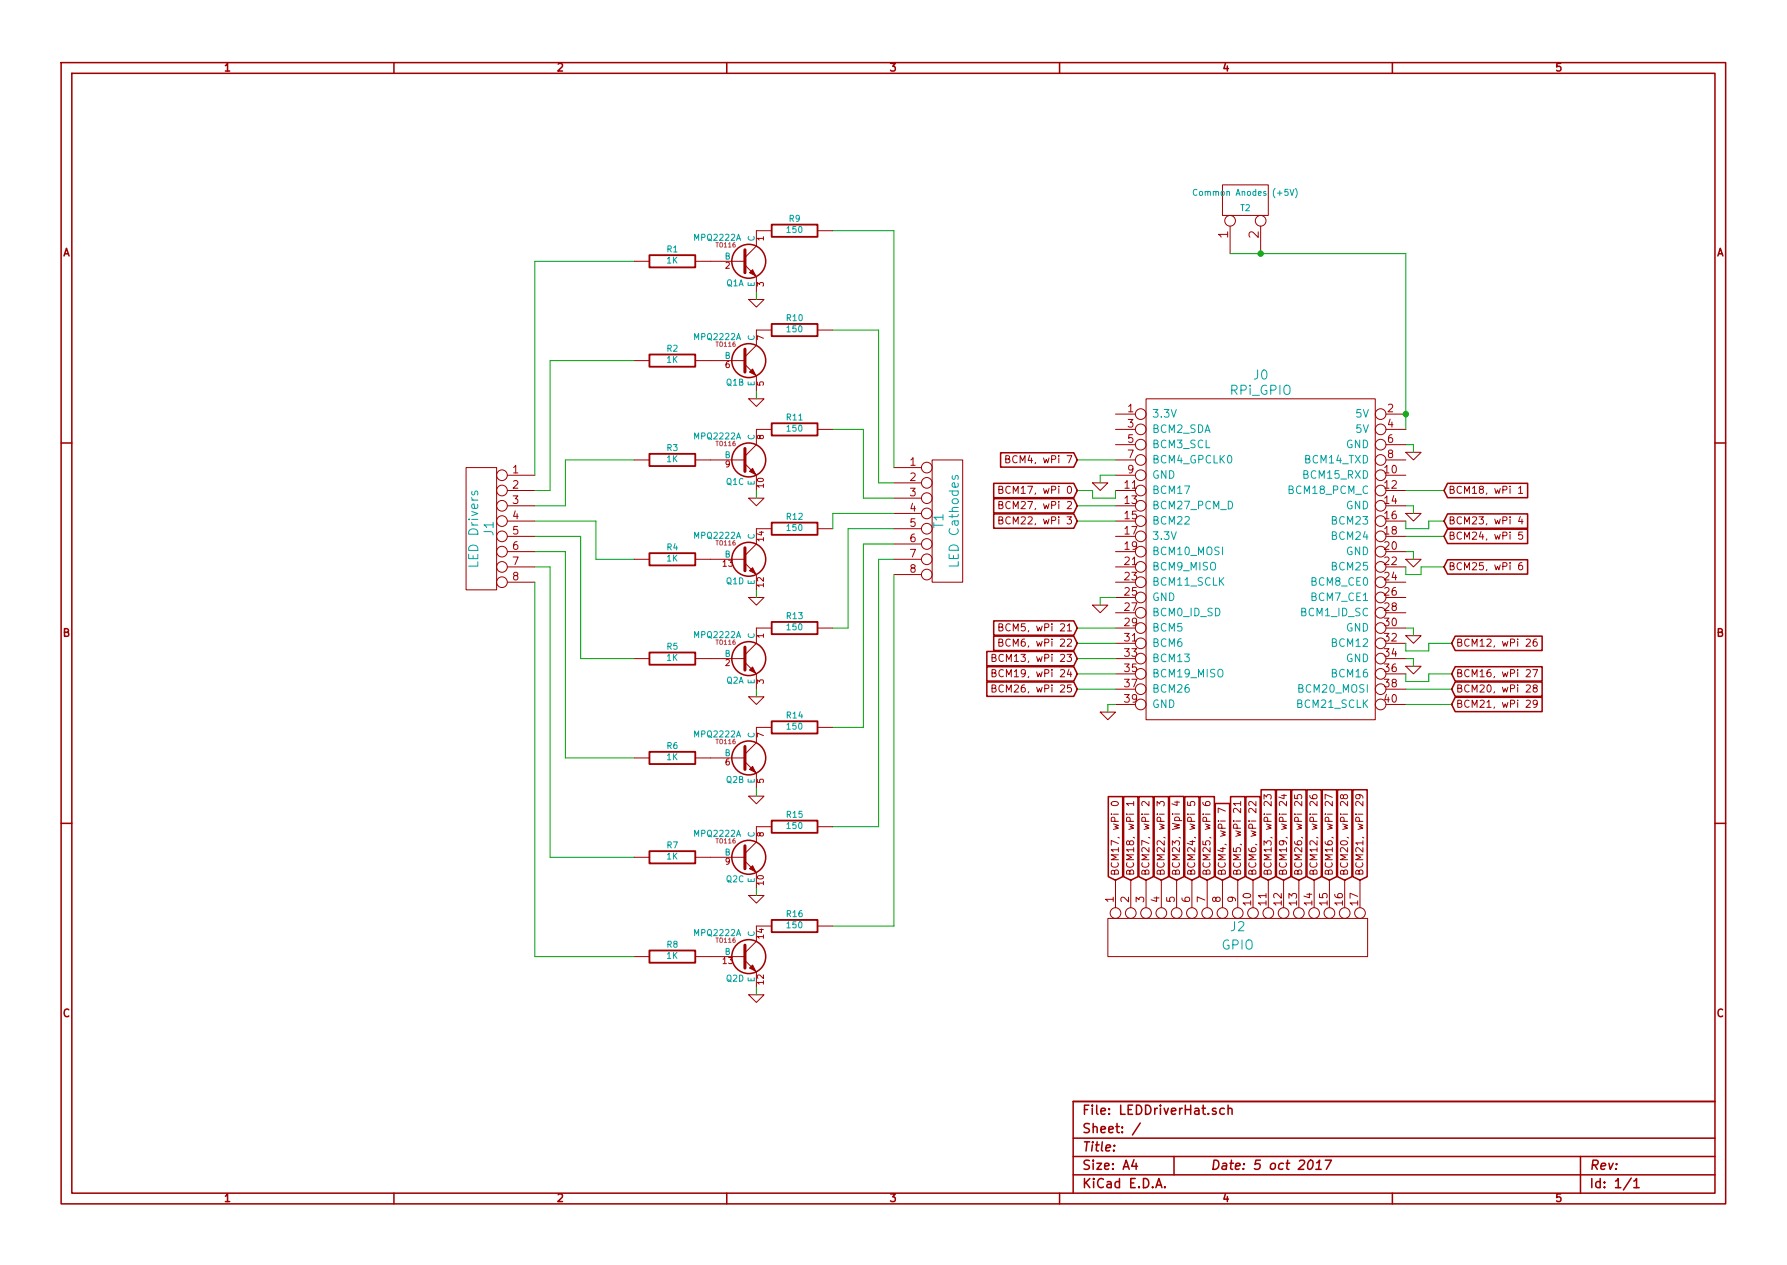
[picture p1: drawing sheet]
EESchema Schematic File Version 2
LIBS:mpq2222a
LIBS:power
LIBS:device
LIBS:transistors
LIBS:conn
LIBS:linear
LIBS:regul
LIBS:74xx
LIBS:cmos4000
LIBS:adc-dac
LIBS:memory
LIBS:xilinx
LIBS:special
LIBS:microcontrollers
LIBS:dsp
LIBS:microchip
LIBS:analog_switches
LIBS:motorola
LIBS:texas
LIBS:intel
LIBS:audio
LIBS:interface
LIBS:digital-audio
LIBS:philips
LIBS:display
LIBS:cypress
LIBS:siliconi
LIBS:opto
LIBS:atmel
LIBS:contrib
LIBS:valves
LIBS:LEDDriverHat-cache
EELAYER 27 0
EELAYER END
$Descr A4 11693 8268
encoding utf-8
Sheet 1 1
Title ""
Date "5 oct 2017"
Rev ""
Comp ""
Comment1 ""
Comment2 ""
Comment3 ""
Comment4 ""
$EndDescr
$Comp
L RPi_GPIO J0
U 1 1
P 7500 2700
F 0 "J0" H 8250 2950 60  0000 C CNN
F 1 "RPi_GPIO" H 8250 2850 60  0000 C CNN
F 2 "RPi_Hat:Pin_Header_Straight_2x20" H 7500 2700 60  0001 C CNN
F 3 "" H 7500 2700 60  0000 C CNN
	1    7500 2700
	1    0    0    -1  
$EndComp
$Comp
L MPQ2222A Q1
U 1 1
P 4850 1700
F 0 "Q1" H 4850 1552 40  0000 R CNN
F 1 "MPQ2222A" H 4850 1850 40  0000 R CNN
F 2 "TO116" H 4750 1802 29  0000 C CNN
F 3 "~" H 4850 1700 60  0000 C CNN
	1    4850 1700
	1    0    0    -1  
$EndComp
$Comp
L R R1
U 1 1
P 4400 1700
F 0 "R1" V 4480 1700 40  0000 C CNN
F 1 "1K" V 4407 1701 40  0000 C CNN
F 2 "~" V 4330 1700 30  0000 C CNN
F 3 "~" H 4400 1700 30  0000 C CNN
	1    4400 1700
	0    -1   -1   0   
$EndComp
$Comp
L R R9
U 1 1
P 5200 1500
F 0 "R9" V 5280 1500 40  0000 C CNN
F 1 "150" V 5207 1501 40  0000 C CNN
F 2 "~" V 5130 1500 30  0000 C CNN
F 3 "~" H 5200 1500 30  0000 C CNN
	1    5200 1500
	0    -1   -1   0   
$EndComp
$Comp
L GND #PWR01
U 1 1
P 4950 1950
F 0 "#PWR01" H 4950 1950 30  0001 C CNN
F 1 "GND" H 4950 1880 30  0001 C CNN
F 2 "" H 4950 1950 60  0000 C CNN
F 3 "" H 4950 1950 60  0000 C CNN
	1    4950 1950
	1    0    0    -1  
$EndComp
$Comp
L MPQ2222A Q1
U 2 1
P 4850 2350
F 0 "Q1" H 4850 2202 40  0000 R CNN
F 1 "MPQ2222A" H 4850 2500 40  0000 R CNN
F 2 "TO116" H 4750 2452 29  0000 C CNN
F 3 "~" H 4850 2350 60  0000 C CNN
	2    4850 2350
	1    0    0    -1  
$EndComp
$Comp
L R R2
U 1 1
P 4400 2350
F 0 "R2" V 4480 2350 40  0000 C CNN
F 1 "1K" V 4407 2351 40  0000 C CNN
F 2 "~" V 4330 2350 30  0000 C CNN
F 3 "~" H 4400 2350 30  0000 C CNN
	1    4400 2350
	0    -1   -1   0   
$EndComp
$Comp
L R R10
U 1 1
P 5200 2150
F 0 "R10" V 5280 2150 40  0000 C CNN
F 1 "150" V 5207 2151 40  0000 C CNN
F 2 "~" V 5130 2150 30  0000 C CNN
F 3 "~" H 5200 2150 30  0000 C CNN
	1    5200 2150
	0    -1   -1   0   
$EndComp
$Comp
L GND #PWR02
U 1 1
P 4950 2600
F 0 "#PWR02" H 4950 2600 30  0001 C CNN
F 1 "GND" H 4950 2530 30  0001 C CNN
F 2 "" H 4950 2600 60  0000 C CNN
F 3 "" H 4950 2600 60  0000 C CNN
	1    4950 2600
	1    0    0    -1  
$EndComp
$Comp
L MPQ2222A Q1
U 3 1
P 4850 3000
F 0 "Q1" H 4850 2852 40  0000 R CNN
F 1 "MPQ2222A" H 4850 3150 40  0000 R CNN
F 2 "TO116" H 4750 3102 29  0000 C CNN
F 3 "~" H 4850 3000 60  0000 C CNN
	3    4850 3000
	1    0    0    -1  
$EndComp
$Comp
L R R3
U 1 1
P 4400 3000
F 0 "R3" V 4480 3000 40  0000 C CNN
F 1 "1K" V 4407 3001 40  0000 C CNN
F 2 "~" V 4330 3000 30  0000 C CNN
F 3 "~" H 4400 3000 30  0000 C CNN
	1    4400 3000
	0    -1   -1   0   
$EndComp
$Comp
L R R11
U 1 1
P 5200 2800
F 0 "R11" V 5280 2800 40  0000 C CNN
F 1 "150" V 5207 2801 40  0000 C CNN
F 2 "~" V 5130 2800 30  0000 C CNN
F 3 "~" H 5200 2800 30  0000 C CNN
	1    5200 2800
	0    -1   -1   0   
$EndComp
$Comp
L GND #PWR03
U 1 1
P 4950 3250
F 0 "#PWR03" H 4950 3250 30  0001 C CNN
F 1 "GND" H 4950 3180 30  0001 C CNN
F 2 "" H 4950 3250 60  0000 C CNN
F 3 "" H 4950 3250 60  0000 C CNN
	1    4950 3250
	1    0    0    -1  
$EndComp
$Comp
L MPQ2222A Q1
U 4 1
P 4850 3650
F 0 "Q1" H 4850 3502 40  0000 R CNN
F 1 "MPQ2222A" H 4850 3800 40  0000 R CNN
F 2 "TO116" H 4750 3752 29  0000 C CNN
F 3 "~" H 4850 3650 60  0000 C CNN
	4    4850 3650
	1    0    0    -1  
$EndComp
$Comp
L R R4
U 1 1
P 4400 3650
F 0 "R4" V 4480 3650 40  0000 C CNN
F 1 "1K" V 4407 3651 40  0000 C CNN
F 2 "~" V 4330 3650 30  0000 C CNN
F 3 "~" H 4400 3650 30  0000 C CNN
	1    4400 3650
	0    -1   -1   0   
$EndComp
$Comp
L R R12
U 1 1
P 5200 3450
F 0 "R12" V 5280 3450 40  0000 C CNN
F 1 "150" V 5207 3451 40  0000 C CNN
F 2 "~" V 5130 3450 30  0000 C CNN
F 3 "~" H 5200 3450 30  0000 C CNN
	1    5200 3450
	0    -1   -1   0   
$EndComp
$Comp
L GND #PWR04
U 1 1
P 4950 3900
F 0 "#PWR04" H 4950 3900 30  0001 C CNN
F 1 "GND" H 4950 3830 30  0001 C CNN
F 2 "" H 4950 3900 60  0000 C CNN
F 3 "" H 4950 3900 60  0000 C CNN
	1    4950 3900
	1    0    0    -1  
$EndComp
$Comp
L MPQ2222A Q2
U 1 1
P 4850 4300
F 0 "Q2" H 4850 4152 40  0000 R CNN
F 1 "MPQ2222A" H 4850 4450 40  0000 R CNN
F 2 "TO116" H 4750 4402 29  0000 C CNN
F 3 "~" H 4850 4300 60  0000 C CNN
	1    4850 4300
	1    0    0    -1  
$EndComp
$Comp
L R R5
U 1 1
P 4400 4300
F 0 "R5" V 4480 4300 40  0000 C CNN
F 1 "1K" V 4407 4301 40  0000 C CNN
F 2 "~" V 4330 4300 30  0000 C CNN
F 3 "~" H 4400 4300 30  0000 C CNN
	1    4400 4300
	0    -1   -1   0   
$EndComp
$Comp
L R R13
U 1 1
P 5200 4100
F 0 "R13" V 5280 4100 40  0000 C CNN
F 1 "150" V 5207 4101 40  0000 C CNN
F 2 "~" V 5130 4100 30  0000 C CNN
F 3 "~" H 5200 4100 30  0000 C CNN
	1    5200 4100
	0    -1   -1   0   
$EndComp
$Comp
L GND #PWR05
U 1 1
P 4950 4550
F 0 "#PWR05" H 4950 4550 30  0001 C CNN
F 1 "GND" H 4950 4480 30  0001 C CNN
F 2 "" H 4950 4550 60  0000 C CNN
F 3 "" H 4950 4550 60  0000 C CNN
	1    4950 4550
	1    0    0    -1  
$EndComp
$Comp
L MPQ2222A Q2
U 2 1
P 4850 4950
F 0 "Q2" H 4850 4802 40  0000 R CNN
F 1 "MPQ2222A" H 4850 5100 40  0000 R CNN
F 2 "TO116" H 4750 5052 29  0000 C CNN
F 3 "~" H 4850 4950 60  0000 C CNN
	2    4850 4950
	1    0    0    -1  
$EndComp
$Comp
L R R6
U 1 1
P 4400 4950
F 0 "R6" V 4480 4950 40  0000 C CNN
F 1 "1K" V 4407 4951 40  0000 C CNN
F 2 "~" V 4330 4950 30  0000 C CNN
F 3 "~" H 4400 4950 30  0000 C CNN
	1    4400 4950
	0    -1   -1   0   
$EndComp
$Comp
L R R14
U 1 1
P 5200 4750
F 0 "R14" V 5280 4750 40  0000 C CNN
F 1 "150" V 5207 4751 40  0000 C CNN
F 2 "~" V 5130 4750 30  0000 C CNN
F 3 "~" H 5200 4750 30  0000 C CNN
	1    5200 4750
	0    -1   -1   0   
$EndComp
$Comp
L GND #PWR06
U 1 1
P 4950 5200
F 0 "#PWR06" H 4950 5200 30  0001 C CNN
F 1 "GND" H 4950 5130 30  0001 C CNN
F 2 "" H 4950 5200 60  0000 C CNN
F 3 "" H 4950 5200 60  0000 C CNN
	1    4950 5200
	1    0    0    -1  
$EndComp
$Comp
L MPQ2222A Q2
U 3 1
P 4850 5600
F 0 "Q2" H 4850 5452 40  0000 R CNN
F 1 "MPQ2222A" H 4850 5750 40  0000 R CNN
F 2 "TO116" H 4750 5702 29  0000 C CNN
F 3 "~" H 4850 5600 60  0000 C CNN
	3    4850 5600
	1    0    0    -1  
$EndComp
$Comp
L R R7
U 1 1
P 4400 5600
F 0 "R7" V 4480 5600 40  0000 C CNN
F 1 "1K" V 4407 5601 40  0000 C CNN
F 2 "~" V 4330 5600 30  0000 C CNN
F 3 "~" H 4400 5600 30  0000 C CNN
	1    4400 5600
	0    -1   -1   0   
$EndComp
$Comp
L R R15
U 1 1
P 5200 5400
F 0 "R15" V 5280 5400 40  0000 C CNN
F 1 "150" V 5207 5401 40  0000 C CNN
F 2 "~" V 5130 5400 30  0000 C CNN
F 3 "~" H 5200 5400 30  0000 C CNN
	1    5200 5400
	0    -1   -1   0   
$EndComp
$Comp
L GND #PWR07
U 1 1
P 4950 5850
F 0 "#PWR07" H 4950 5850 30  0001 C CNN
F 1 "GND" H 4950 5780 30  0001 C CNN
F 2 "" H 4950 5850 60  0000 C CNN
F 3 "" H 4950 5850 60  0000 C CNN
	1    4950 5850
	1    0    0    -1  
$EndComp
$Comp
L MPQ2222A Q2
U 4 1
P 4850 6250
F 0 "Q2" H 4850 6102 40  0000 R CNN
F 1 "MPQ2222A" H 4850 6400 40  0000 R CNN
F 2 "TO116" H 4750 6352 29  0000 C CNN
F 3 "~" H 4850 6250 60  0000 C CNN
	4    4850 6250
	1    0    0    -1  
$EndComp
$Comp
L R R8
U 1 1
P 4400 6250
F 0 "R8" V 4480 6250 40  0000 C CNN
F 1 "1K" V 4407 6251 40  0000 C CNN
F 2 "~" V 4330 6250 30  0000 C CNN
F 3 "~" H 4400 6250 30  0000 C CNN
	1    4400 6250
	0    -1   -1   0   
$EndComp
$Comp
L R R16
U 1 1
P 5200 6050
F 0 "R16" V 5280 6050 40  0000 C CNN
F 1 "150" V 5207 6051 40  0000 C CNN
F 2 "~" V 5130 6050 30  0000 C CNN
F 3 "~" H 5200 6050 30  0000 C CNN
	1    5200 6050
	0    -1   -1   0   
$EndComp
$Comp
L GND #PWR08
U 1 1
P 4950 6500
F 0 "#PWR08" H 4950 6500 30  0001 C CNN
F 1 "GND" H 4950 6430 30  0001 C CNN
F 2 "" H 4950 6500 60  0000 C CNN
F 3 "" H 4950 6500 60  0000 C CNN
	1    4950 6500
	1    0    0    -1  
$EndComp
$Comp
L CONN_8 T1
U 1 1
P 6200 3400
F 0 "T1" V 6150 3400 60  0000 C CNN
F 1 "LED Cathodes" V 6250 3400 60  0000 C CNN
F 2 "~" H 6200 3400 60  0000 C CNN
F 3 "~" H 6200 3400 60  0000 C CNN
	1    6200 3400
	1    0    0    -1  
$EndComp
$Comp
L CONN_8 J1
U 1 1
P 3150 3450
F 0 "J1" V 3100 3450 60  0000 C CNN
F 1 "LED Drivers" V 3200 3450 60  0000 C CNN
F 2 "~" H 3150 3450 60  0000 C CNN
F 3 "~" H 3150 3450 60  0000 C CNN
	1    3150 3450
	-1   0    0    -1  
$EndComp
$Comp
L CONN_2 T2
U 1 1
P 8150 1300
F 0 "T2" V 8100 1300 40  0000 C CNN
F 1 "Common Anodes (+5V)" V 8200 1300 40  0000 C CNN
F 2 "~" H 8150 1300 60  0000 C CNN
F 3 "~" H 8150 1300 60  0000 C CNN
	1    8150 1300
	0    -1   -1   0   
$EndComp
$Comp
L GND #PWR09
U 1 1
P 7200 3150
F 0 "#PWR09" H 7200 3150 30  0001 C CNN
F 1 "GND" H 7200 3080 30  0001 C CNN
F 2 "" H 7200 3150 60  0000 C CNN
F 3 "" H 7200 3150 60  0000 C CNN
	1    7200 3150
	1    0    0    -1  
$EndComp
$Comp
L GND #PWR010
U 1 1
P 7200 3950
F 0 "#PWR010" H 7200 3950 30  0001 C CNN
F 1 "GND" H 7200 3880 30  0001 C CNN
F 2 "" H 7200 3950 60  0000 C CNN
F 3 "" H 7200 3950 60  0000 C CNN
	1    7200 3950
	1    0    0    -1  
$EndComp
$Comp
L GND #PWR011
U 1 1
P 9250 3350
F 0 "#PWR011" H 9250 3350 30  0001 C CNN
F 1 "GND" H 9250 3280 30  0001 C CNN
F 2 "" H 9250 3350 60  0000 C CNN
F 3 "" H 9250 3350 60  0000 C CNN
	1    9250 3350
	1    0    0    -1  
$EndComp
$Comp
L GND #PWR012
U 1 1
P 9250 3650
F 0 "#PWR012" H 9250 3650 30  0001 C CNN
F 1 "GND" H 9250 3580 30  0001 C CNN
F 2 "" H 9250 3650 60  0000 C CNN
F 3 "" H 9250 3650 60  0000 C CNN
	1    9250 3650
	1    0    0    -1  
$EndComp
$Comp
L GND #PWR013
U 1 1
P 9250 4150
F 0 "#PWR013" H 9250 4150 30  0001 C CNN
F 1 "GND" H 9250 4080 30  0001 C CNN
F 2 "" H 9250 4150 60  0000 C CNN
F 3 "" H 9250 4150 60  0000 C CNN
	1    9250 4150
	1    0    0    -1  
$EndComp
$Comp
L GND #PWR014
U 1 1
P 7250 4650
F 0 "#PWR014" H 7250 4650 30  0001 C CNN
F 1 "GND" H 7250 4580 30  0001 C CNN
F 2 "" H 7250 4650 60  0000 C CNN
F 3 "" H 7250 4650 60  0000 C CNN
	1    7250 4650
	1    0    0    -1  
$EndComp
$Comp
L GND #PWR015
U 1 1
P 9250 4350
F 0 "#PWR015" H 9250 4350 30  0001 C CNN
F 1 "GND" H 9250 4280 30  0001 C CNN
F 2 "" H 9250 4350 60  0000 C CNN
F 3 "" H 9250 4350 60  0000 C CNN
	1    9250 4350
	1    0    0    -1  
$EndComp
$Comp
L GND #PWR016
U 1 1
P 9250 2950
F 0 "#PWR016" H 9250 2950 30  0001 C CNN
F 1 "GND" H 9250 2880 30  0001 C CNN
F 2 "" H 9250 2950 60  0000 C CNN
F 3 "" H 9250 2950 60  0000 C CNN
	1    9250 2950
	1    0    0    -1  
$EndComp
Wire Wire Line
	4950 1900 4950 1950
Wire Wire Line
	4950 2550 4950 2600
Wire Wire Line
	4950 3200 4950 3250
Wire Wire Line
	4950 3850 4950 3900
Wire Wire Line
	4950 4500 4950 4550
Wire Wire Line
	4950 5150 4950 5200
Wire Wire Line
	4950 5800 4950 5850
Wire Wire Line
	4950 6450 4950 6500
Wire Wire Line
	3500 3100 3500 1700
Wire Wire Line
	3500 1700 4150 1700
Wire Wire Line
	3500 3200 3600 3200
Wire Wire Line
	3600 3200 3600 2350
Wire Wire Line
	3600 2350 4150 2350
Wire Wire Line
	3500 3300 3700 3300
Wire Wire Line
	3700 3300 3700 3000
Wire Wire Line
	3700 3000 4150 3000
Wire Wire Line
	3500 3400 3900 3400
Wire Wire Line
	3900 3400 3900 3650
Wire Wire Line
	3900 3650 4150 3650
Wire Wire Line
	3500 3500 3800 3500
Wire Wire Line
	3800 3500 3800 4300
Wire Wire Line
	3800 4300 4150 4300
Wire Wire Line
	3500 3600 3700 3600
Wire Wire Line
	3700 3600 3700 4950
Wire Wire Line
	3700 4950 4150 4950
Wire Wire Line
	3500 3700 3600 3700
Wire Wire Line
	3600 3700 3600 5600
Wire Wire Line
	3600 5600 4150 5600
Wire Wire Line
	3500 3800 3500 6250
Wire Wire Line
	3500 6250 4150 6250
Wire Wire Line
	5850 3750 5850 6050
Wire Wire Line
	5850 6050 5450 6050
Wire Wire Line
	5450 5400 5750 5400
Wire Wire Line
	5750 5400 5750 3650
Wire Wire Line
	5750 3650 5850 3650
Wire Wire Line
	5450 4750 5650 4750
Wire Wire Line
	5650 4750 5650 3550
Wire Wire Line
	5650 3550 5850 3550
Wire Wire Line
	5450 4100 5550 4100
Wire Wire Line
	5550 4100 5550 3450
Wire Wire Line
	5550 3450 5850 3450
Wire Wire Line
	5450 3450 5450 3350
Wire Wire Line
	5450 3350 5850 3350
Wire Wire Line
	5850 3050 5850 1500
Wire Wire Line
	5850 1500 5450 1500
Wire Wire Line
	5850 3150 5750 3150
Wire Wire Line
	5750 3150 5750 2150
Wire Wire Line
	5750 2150 5450 2150
Wire Wire Line
	5850 3250 5650 3250
Wire Wire Line
	5650 3250 5650 2800
Wire Wire Line
	5650 2800 5450 2800
Wire Wire Line
	8050 1650 9200 1650
Wire Wire Line
	9200 1650 9200 2800
Connection ~ 8250 1650
Connection ~ 9200 2700
Wire Wire Line
	9200 4300 9250 4300
Wire Wire Line
	9250 4300 9250 4350
Wire Wire Line
	9200 4100 9250 4100
Wire Wire Line
	9250 4100 9250 4150
Wire Wire Line
	9200 3600 9250 3600
Wire Wire Line
	9250 3600 9250 3650
Wire Wire Line
	9200 3300 9250 3300
Wire Wire Line
	9250 3300 9250 3350
Wire Wire Line
	9200 2900 9250 2900
Wire Wire Line
	9250 2900 9250 2950
Wire Wire Line
	7300 3100 7200 3100
Wire Wire Line
	7200 3100 7200 3150
Wire Wire Line
	7300 3900 7200 3900
Wire Wire Line
	7200 3900 7200 3950
Wire Wire Line
	7300 4600 7250 4600
Wire Wire Line
	7250 4600 7250 4650
$Comp
L CONN_17 J2
U 1 1
P 8100 6100
F 0 "J2" V 8060 6100 60  0000 C CNN
F 1 "GPIO" V 8180 6100 60  0000 C CNN
F 2 "~" H 8100 6100 60  0000 C CNN
F 3 "~" H 8100 6100 60  0000 C CNN
	1    8100 6100
	0    -1   1    0   
$EndComp
Wire Wire Line
	9450 3200 9200 3200
Wire Wire Line
	9450 3400 9350 3400
Wire Wire Line
	9350 3400 9350 3450
Wire Wire Line
	9350 3450 9200 3450
Wire Wire Line
	9200 3450 9200 3400
Wire Wire Line
	9450 3500 9200 3500
Wire Wire Line
	9500 4200 9350 4200
Wire Wire Line
	9350 4200 9350 4250
Wire Wire Line
	9350 4250 9200 4250
Wire Wire Line
	9200 4250 9200 4200
Wire Wire Line
	9500 4400 9350 4400
Wire Wire Line
	9350 4400 9350 4450
Wire Wire Line
	9350 4450 9200 4450
Wire Wire Line
	9200 4450 9200 4400
Wire Wire Line
	9500 4500 9200 4500
Wire Wire Line
	9500 4600 9200 4600
Wire Wire Line
	7050 3000 7300 3000
Wire Wire Line
	7050 3200 7150 3200
Wire Wire Line
	7150 3200 7150 3250
Wire Wire Line
	7150 3250 7300 3250
Wire Wire Line
	7300 3250 7300 3200
Wire Wire Line
	7050 3300 7300 3300
Wire Wire Line
	7050 3400 7300 3400
Wire Wire Line
	7050 4100 7300 4100
Wire Wire Line
	7050 4200 7300 4200
Wire Wire Line
	7050 4300 7300 4300
Wire Wire Line
	7050 4400 7300 4400
Wire Wire Line
	7050 4500 7300 4500
Text GLabel 7050 3000 0    47   Input ~ 0
BCM4, wPi 7
Text GLabel 7050 3200 0    47   Input ~ 0
BCM17, wPi 0
Text GLabel 7050 3300 0    47   Input ~ 0
BCM27, wPi 2
Text GLabel 7050 3400 0    47   Input ~ 0
BCM22, wPi 3
Text GLabel 7050 4100 0    47   Input ~ 0
BCM5, wPi 21
Text GLabel 7050 4200 0    47   Input ~ 0
BCM6, wPi 22
Text GLabel 7050 4300 0    47   Input ~ 0
BCM13, wPi 23
Text GLabel 7050 4400 0    47   Input ~ 0
BCM19, wPi 24
Text GLabel 7050 4500 0    47   Input ~ 0
BCM26, wPi 25
Text GLabel 9450 3200 2    47   Input ~ 0
BCM18, wPi 1
Text GLabel 9450 3400 2    47   Input ~ 0
BCM23, wPi 4
Text GLabel 9450 3500 2    47   Input ~ 0
BCM24, wPi 5
Wire Wire Line
	9450 3700 9300 3700
Wire Wire Line
	9300 3700 9300 3750
Wire Wire Line
	9300 3750 9200 3750
Wire Wire Line
	9200 3750 9200 3700
Text GLabel 9450 3700 2    47   Input ~ 0
BCM25, wPi 6
Text GLabel 9500 4200 2    47   Input ~ 0
BCM12, wPi 26
Text GLabel 9500 4400 2    47   Input ~ 0
BCM16, wPi 27
Text GLabel 9500 4500 2    47   Input ~ 0
BCM20, wPi 28
Text GLabel 9500 4600 2    47   Input ~ 0
BCM21, wPi 29
Text GLabel 7300 5750 1    47   Input ~ 0
BCM17, wPi 0
Text GLabel 7400 5750 1    47   Input ~ 0
BCM18, wPi 1
Text GLabel 7500 5750 1    47   Input ~ 0
BCM27, wPi 2
Text GLabel 7600 5750 1    47   Input ~ 0
BCM22, wPi 3
Text GLabel 7700 5750 1    47   Input ~ 0
BCM23, Wpi 4
Text GLabel 7800 5750 1    47   Input ~ 0
BCM24, wPi 5
Text GLabel 7900 5750 1    47   Input ~ 0
BCM25, wPi 6
Text GLabel 8000 5750 1    47   Input ~ 0
BCM4, wPi 7
Text GLabel 8100 5750 1    47   Input ~ 0
BCM5, wPi 21
Text GLabel 8200 5750 1    47   Input ~ 0
BCM6, wPi 22
Text GLabel 8300 5750 1    47   Input ~ 0
BCM13, wPi 23
Text GLabel 8400 5750 1    47   Input ~ 0
BCM19, wPi 24
Text GLabel 8500 5750 1    47   Input ~ 0
BCM26, wPi 25
Text GLabel 8600 5750 1    47   Input ~ 0
BCM12, wPi 26
Text GLabel 8800 5750 1    47   Input ~ 0
BCM20, wPi 28
Text GLabel 8700 5750 1    47   Input ~ 0
BCM16, wPi 27
Text GLabel 8900 5750 1    47   Input ~ 0
BCM21, wPi 29
$EndSCHEMATC
